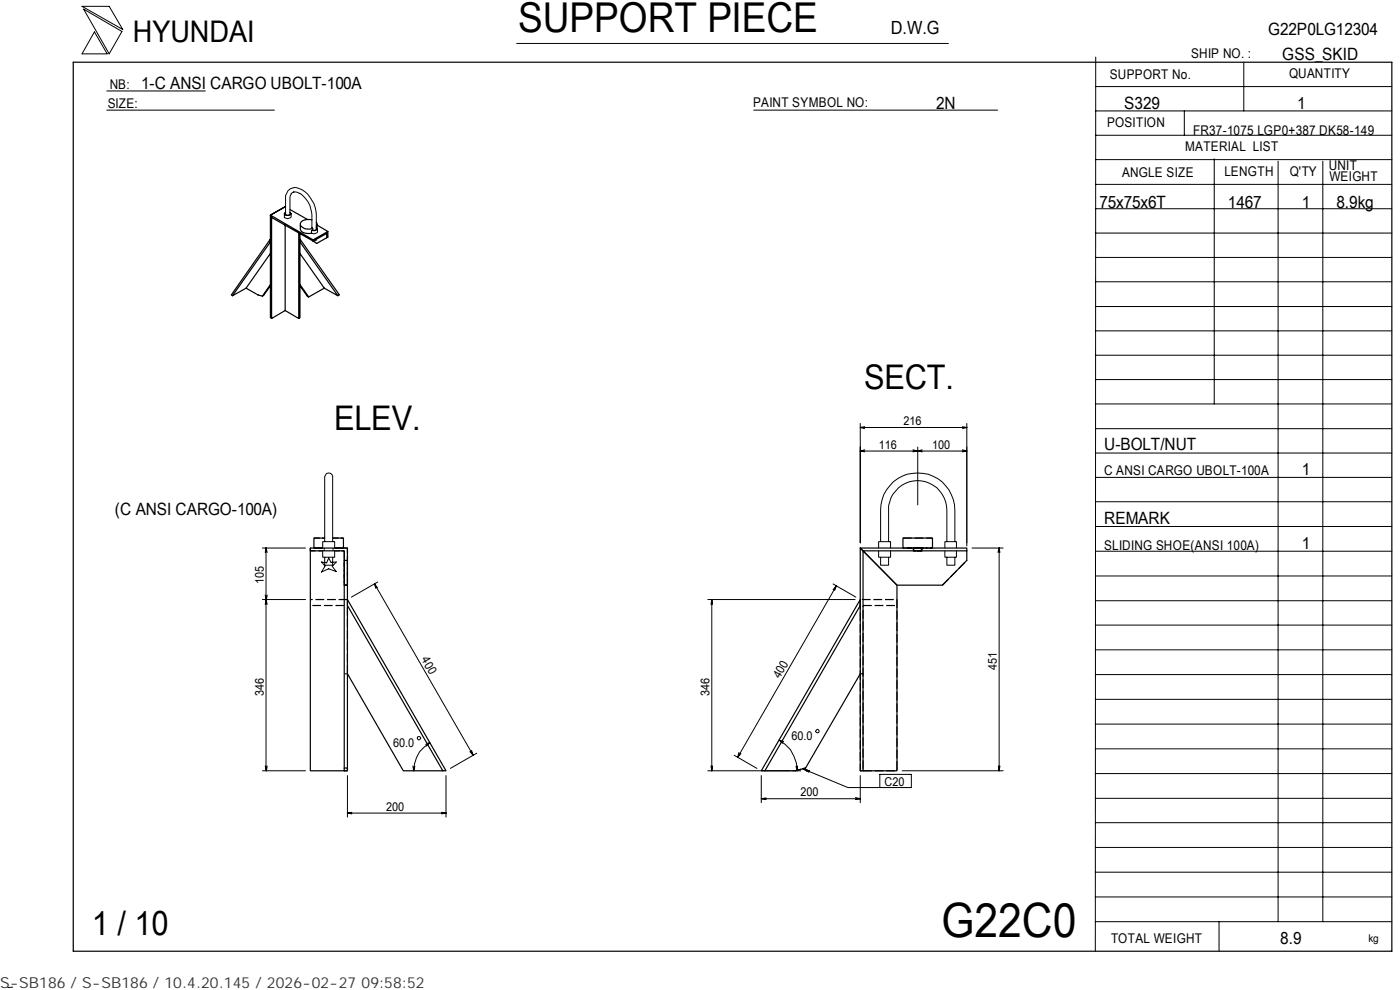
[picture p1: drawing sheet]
<svg xmlns="http://www.w3.org/2000/svg" width="297mm" height="210mm" viewBox="0 0 297 210" stroke-linecap="round" stroke-linejoin="round" font-family="sans-serif">
<g fill="none" stroke="#000" stroke-width=".21">
<path d="M17.4 1.3h5.8l2.8 5zM17.7 1.9l8.2 4.8-2.7 4.7zM20 6.8l2.7 4.6h-5.3zM22.7 19.3h20.9M109.6 9.2h91.6M232.5 18.4h62.8M232.5 12.1l-.1 189.7M263.9 13.2v10.3M22.7 23.4h35.5M159.9 23.4h51.7M232.5 39.1h62.8M232.5 33.9h62.8"/>
<path d="M232.5 28.7h62.8M232.5 23.5h62.8M251.3 23.5v5.2M257.6 33.7v52M271.2 34.2v161.3M280.6 34.2v161.3M60.3 45.3v.7a.82 .82 0 0 0 1.5 0v-.7M60.6 45l-.3 .2a.75 .75 0 0 0 .7 .6 .75 .75 0 0 0 .8-.5l-.3-.3M61.9 41.1l-.4 .6v3.7a.54 .54 0 0 1-.9 0v-3.2a2.14 2.14 0 0 1 1.1-2.2 2.14 2.14 0 0 1 2.4 .3 7 7 0 0 1 3 5.1v3.2a.52 .52 0 0 1-.8 .2M62.3 40.7l.8 .1 .4 .3M62.4 40.7l-.6 .4M63.5 41a5.7 5.7 0 0 1 2.7 4.5v2.7l.1 .2v.4"/>
<path d="M66.3 48.8h-.2M67.1 48.3l.3 .3-.3 .2h-1M67.1 50.8v.2l-.6 .1M67.4 48.6v.6l-.3 .2a.85 .85 0 0 1-1 0v-.6M232.5 59.8h62.8M232.5 54.6h62.8M232.5 49.4h62.8M232.5 44.3h62.8M232.5 75.3h62.8M232.5 70.2h62.8M232.5 65h62.8M182.5 90.7l.9 .2"/>
<path d="M182.5 90.7h22.6M182.5 89.8v25.3M182.5 95.7h22.6M182.5 95.7l.9 .1M183.4 90.5l-.9 .2M183.4 95.4l-.9 .3M193.7 95.4l1 .3M194.7 94.8v12.3M194.7 95.7l.9 .1M194.7 95.7l-1 .1M195.6 95.4l-.9 .3M204.2 90.5l.9 .2"/>
<path d="M204.2 95.4l.9 .3M205.1 89.8v26M205.1 90.7l-.9 .2M205.1 95.7l-.9 .1M232.5 96.1h62.8M232.5 90.9h62.8M232.5 85.7h62.8M232.5 80.5h62.8M55.7 116.2h9.1M56.4 116.2v47.3M56.4 116.2l-.1 1M56.4 116.2l.3 1"/>
<path d="M68.2 119.2l1.1 .2 .4-1 .5 .9 1.1-.1-.8 .9 .8 1.1-1.6-.6-1.5 .7 .8-1.3zM68.5 116.8v1.4h2.5v-1.4M68.5 116.2v-1.3h2.5v1.3M68.9 114.9v-13.8a.85 .85 0 0 1 .8-.8 .85 .85 0 0 1 .9 .8v13.8M68.9 118.2v1.7h1.7v-1.7M186.4 116.8v1.4h2.5v-1.4M186.4 116.2v-1.3h2.5v1.3M186.8 114.9v-6.8a7.9 7.9 0 0 1 7.9-7.8 7.9 7.9 0 0 1 7.9 7.8v6.8M186.8 118.2v1.7h1.7v-1.7M188.5 114.9v-6.8a6.2 6.2 0 0 1 6.2-6.2 6.2 6.2 0 0 1 6.2 6.2v6.8M200.5 116.8v1.4h2.4v-1.4M200.5 116.2v-1.3h2.4v1.3"/>
<path d="M200.9 118.2v1.7h1.7v-1.7M206.2 116.2h6.6M212 116.2l-.3 1M212 116.2l.1 1M212 116.2v47.3M232.5 101.3h62.8M232.5 116.9h62.8M232.5 111.7h62.8M232.5 106.4h62.8M55.7 127.2h9.1M56.3 128.2l.1-1 .3 1M56.3 126.2l.2 1 .2-1"/>
<path d="M79.5 123.9l.2 .9M79.5 123.9l.6 .7M79.5 123.9l20.9 36.3M80.1 123.4l-5.5 3.3M150.2 127.2h31.2M151 127.2l-.2 1M151 127.2l.2 1M151 127.2v36.3M176.7 123.9l4.9 2.8M177.4 124.3l-.7 .7M177.4 124.3l-.3 .9M177.4 124.3l-20.9 36.3"/>
<path d="M232.5 137.8h62.8M232.5 132.6h62.8M232.5 122.2h62.8M232.5 127.4h62.8M88.6 156.3h.5l.2 .2-.4 .5-.3-.2zM90.3 157.9l.8-.4-.6 .7M91.2 157.6a6.4 6.4 0 0 0-3.4 5.9M99.7 159.4l.7 .8M100 159.2l.4 1M101.1 159.8l-5.5 3.2M156.8 159.6l-.3 1M157.2 159.8l-.7 .8"/>
<path d="M165.3 157a7.2 7.2 0 0 1 3.8 6.5M165.3 157l.7 .6M165.3 157l.9 .3M173.2 154.8l.2-.1 .3 .1v.6h-.5l-.2-.3zM232.5 158.8h62.8M232.5 153.6h62.8M232.5 148.3h62.8M232.5 143.1h62.8M55.7 163.5h9.1M56.3 162.5l.2 1 .2-1M73.7 172.5l.9 .1M73.7 172.5h20.9"/>
<path d="M73.7 164.5v8.8M74.6 172.3l-.9 .2M87.6 162.5l.2 1M88 162.5l-.2 1M93.7 172.3l.9 .2M94.6 164.5v8.8M94.6 172.5l-.9 .1M150.2 163.5h17.4M150.8 162.5l.2 1M151.2 162.5l-.2 1M155.7 160.2l4.9 2.8M161.5 164.5v5.8"/>
<path d="M161.5 169.4l1 .2M161.5 169.4h21M162.5 169.2l-1 .2M167.9 163.5h2M168.9 162.5l.2 1M169.2 162.5l-.1 1M170.3 163.1l9.6 3.9h6.8M170.3 163.1l1.5 .4-.2 .2zM171.2 163.3v.3M181.5 169.2l1 .2M182.5 164.5v5.8M182.5 169.4l-1 .2"/>
<path d="M186.7 164.2h6.6v2.8h-6.6zM191.4 163.5h21.4M211.8 162.5l.2 1M212.1 162.5l-.1 1M232.5 179.7h62.8M232.5 174.5h62.8M232.5 169.3h62.8M232.5 164.1h62.8M232.5 195.5h62.8M232.5 190.2h62.8M232.5 185h62.8M258.6 195.5v6.3"/>
<path d="M2.7 209.4l-1 .1"/>
</g>
<g fill="none" stroke="#000" stroke-width=".25">
<path d="M15.5 13.2h279.8v188.6h-279.8zM57.4 53.8l-5.2 7.3 2.5 1.5 1 .2 1.7-2.2M57.4 50.7v.6l-8.1 11.4-.2-.1zM60.5 43.8l-3.1 1.8 .2 .5 8.8 5 2.9-1.6v1M60.5 47.7v18.2l2.9 1.7M60.6 43.8l-3.2 1.8 9 5.3M61.5 44.4l3.7 2.2M63.4 49.4v18.2l.2-.2v-17.8M63.6 53.8l5.2 7.3-3.3 1.9M63.7 47.7v1a1.97 1.97 0 0 0 2.4 .7M66.2 46.6a2.03 2.03 0 0 0-2.5 .8 1.25 1.25 0 0 0 1.5 1.2l1.1-.2M67.1 47.1l.2 .3-.2 .6"/>
<path d="M67.3 48.3v-.6l2.3 1.4v1.2l-2.4 1.3-.8-.5v-.2l3.2-1.8M52.2 61.1l-2.9 1.6M57.4 60.4l-1.7 2.4M60.5 65.9l-2.9 1.7v-21.5l-.2-.5v21.8l.2 .2M63.6 60.4l1.9 2.6-.3-.1-1.6-2.3M68.8 61.1l2.9 1.6-8.1-11.4v-.6l8.4 11.9-.3 .1M65.8 116.8v46.7h7.2M68.9 114.1h-2.3v2.1M70.6 114.1h2.3v2.1M73 118.9v-2.1h-7.2v-.6h7.9v2.7M73 118.9h.7v5.2h-.7zM191.6 116.2v-2.1h6.2v2.1"/>
<path d="M205.1 116.8v2.1l-5.2 5.2h-9.6l-7.8-7.9h22.6v.6h-22v46.7h7.2v-39.4l-7.8-7.9v47.3h.6M73 124.1v39.4h.7v-39.4M73.7 127.2l20.9 36.3h-.7l-20.2-35.1zM182.5 127.2v1.2l-20.2 35.1h-.8zM73.7 142.9l11.9 20.6h8.3M182.5 142.9l-11.6 20-2.2 .6h-6.4"/>
</g>
<path d="M66.6 116.2h1.9M68.5 116.2h-1.9M71 116.2h1.9M72.9 116.2h-1.9M193.8 116.2h1.8M195.6 116.8h-1.8" fill="none" stroke="#000" stroke-width=".25" stroke-dasharray="1 .3" stroke-linecap="butt"/>
<path d="M66.6 114.1h2.3M70.6 114.1h2.3M168.7 163.5l2.2-.6" fill="none" stroke="#000" stroke-width=".25" stroke-dasharray="1.3 .4" stroke-linecap="butt"/>
<path d="M68.8 116.2v.6M70.7 116.2v.6M73 142.9h.7" fill="none" stroke="#000" stroke-width=".25" stroke-dasharray=".3 .1" stroke-linecap="butt"/>
<g fill="none" stroke="#000" stroke-width=".25" stroke-dasharray="1.9 .6" stroke-linecap="butt">
<path d="M68.5 116.2h-2.7v.6h2.7M73 116.8v7.3h.7v-7.9h-2.7M73.7 118.9v5.2h-.7v-5.2M191.6 114.1h6.2M191.6 116.2h6.2h-6.2M194.7 116.8h-.9v-.6h1.8v.6h-.9M195.2 116.2h.3v.6h-1.7v-.6h1.4M73 128.4h-7.2M73.7 127.2h-7.9M183.1 128.4h7.2M199.9 124.1l5.2-5.2M73.7 142.9v-14.5"/>
<path d="M183.1 142.9h-.6v20.6h.6v-35.1M183.1 163.5h7.2v-36.3h-7.8v15.7"/>
</g>
<path d="M73.7 163.5v-.6h-.7v.6h.7" fill="none" stroke="#000" stroke-width=".25" stroke-dasharray="1.4 .4" stroke-linecap="butt"/>
<path d="M71 116.8h2" fill="none" stroke="#000" stroke-width=".25" stroke-dasharray="1.1 .3" stroke-linecap="butt"/>
<path d="M193.8 116.2h1.7M195.5 116.8h-1.7" fill="none" stroke="#000" stroke-width=".25" stroke-dasharray=".8 .3" stroke-linecap="butt"/>
<text font-size="10" x="199.7" y="198.6">G22C0</text>
<text font-size="8.7" x="109.9" y="6.9">SUPPORT PIECE</text>
<g font-size="7.2">
<text x="183.3" y="82.5">SECT.</text>
<text x="70.9" y="91.2">ELEV.</text>
<text x="19.5" y="198.3">1 / 10</text>
</g>
<text font-size="6.3" x="28.2" y="8.9">HYUNDAI</text>
<text font-size="3.9" x="189" y="7.3">D.W.G</text>
<g font-size="3.6">
<text x="269.1" y="7.5">G22P0LG12304</text>
<text x="272" y="12.7">GSS_SKID</text>
<text x="30" y="19">1-C ANSI CARGO UBOLT-100A</text>
<text x="198.6" y="23.1">2N</text>
<text x="238.5" y="23.1">S329</text>
<text x="275.2" y="23.1">1</text>
<text x="233.3" y="44.1">75x75x6T</text>
<text x="260.5" y="44.1">1467</text>
<text x="276.2" y="44.1">1</text>
<text x="283.5" y="44.1">8.9kg</text>
<text x="234.3" y="95.4">U-BOLT/NUT</text>
<text x="276.2" y="100.7">1</text>
<text x="24.4" y="109.2">(C ANSI CARGO-100A)</text>
<text x="234.3" y="111.2">REMARK</text>
<text x="276.2" y="116.4">1</text>
<text x="271.6" y="200.2">8.9</text>
</g>
<text font-size="3.2" fill="#323232" x="0" y="209.6">S-SB186 / S-SB186 / 10.4.20.145 / 2026-02-27 09:58:52</text>
<g font-size="2.8">
<text x="235.5" y="16.7">SUPPORT No.</text>
<text x="252.7" y="12.3">SHIP NO. :</text>
<text x="273.5" y="16.5">QUANTITY</text>
<text x="22.9" y="22.9">SIZE:</text>
<text x="23.3" y="18.8">NB:</text>
<text x="159.8" y="22.6">PAINT SYMBOL NO:</text>
<text x="234.9" y="27">POSITION</text>
<text x="253.2" y="28.5">FR37-1075 LGP0+387 DK58-149</text>
<text x="251.5" y="32">MATERIAL LIST</text>
<text x="238.1" y="37.5">ANGLE SIZE</text>
<text x="259.8" y="37.4">LENGTH</text>
<text x="273.6" y="37.4">Q'TY</text>
<text x="281.9" y="36.1">UNIT</text>
<text x="282" y="38.4">WEIGHT</text>
<text x="234.3" y="100.8">C ANSI CARGO UBOLT-100A</text>
<text x="234.3" y="116.6">SLIDING SHOE(ANSI 100A)</text>
<text x="235.7" y="200">TOTAL WEIGHT</text>
</g>
<g font-size="2.6">
<text x="186.4" y="95.2">116</text>
<text x="191.7" y="90.2">216</text>
<text x="197.8" y="95.2">100</text>
<text x="56" y="124" transform="rotate(-90 56 124)">105</text>
<text x="89.3" y="139.9" transform="rotate(60 89.3 139.9)">400</text>
<text x="211.5" y="142.1" transform="rotate(-90 211.5 142.1)">451</text>
<text x="56" y="147.6" transform="rotate(-90 56 147.6)">346</text>
<text x="150.5" y="147.6" transform="rotate(-90 150.5 147.6)">346</text>
<text x="165.4" y="144.1" transform="rotate(-60 165.4 144.1)">400</text>
<text x="83.4" y="158.4">60.0</text>
<text x="167.9" y="157">60.0</text>
<text x="187.6" y="166.6">C20</text>
<text x="82" y="172">200</text>
<text x="169.8" y="168.9">200</text>
</g>
<text font-size="2.3" x="290.3" y="199.9">kg</text>
</svg>
